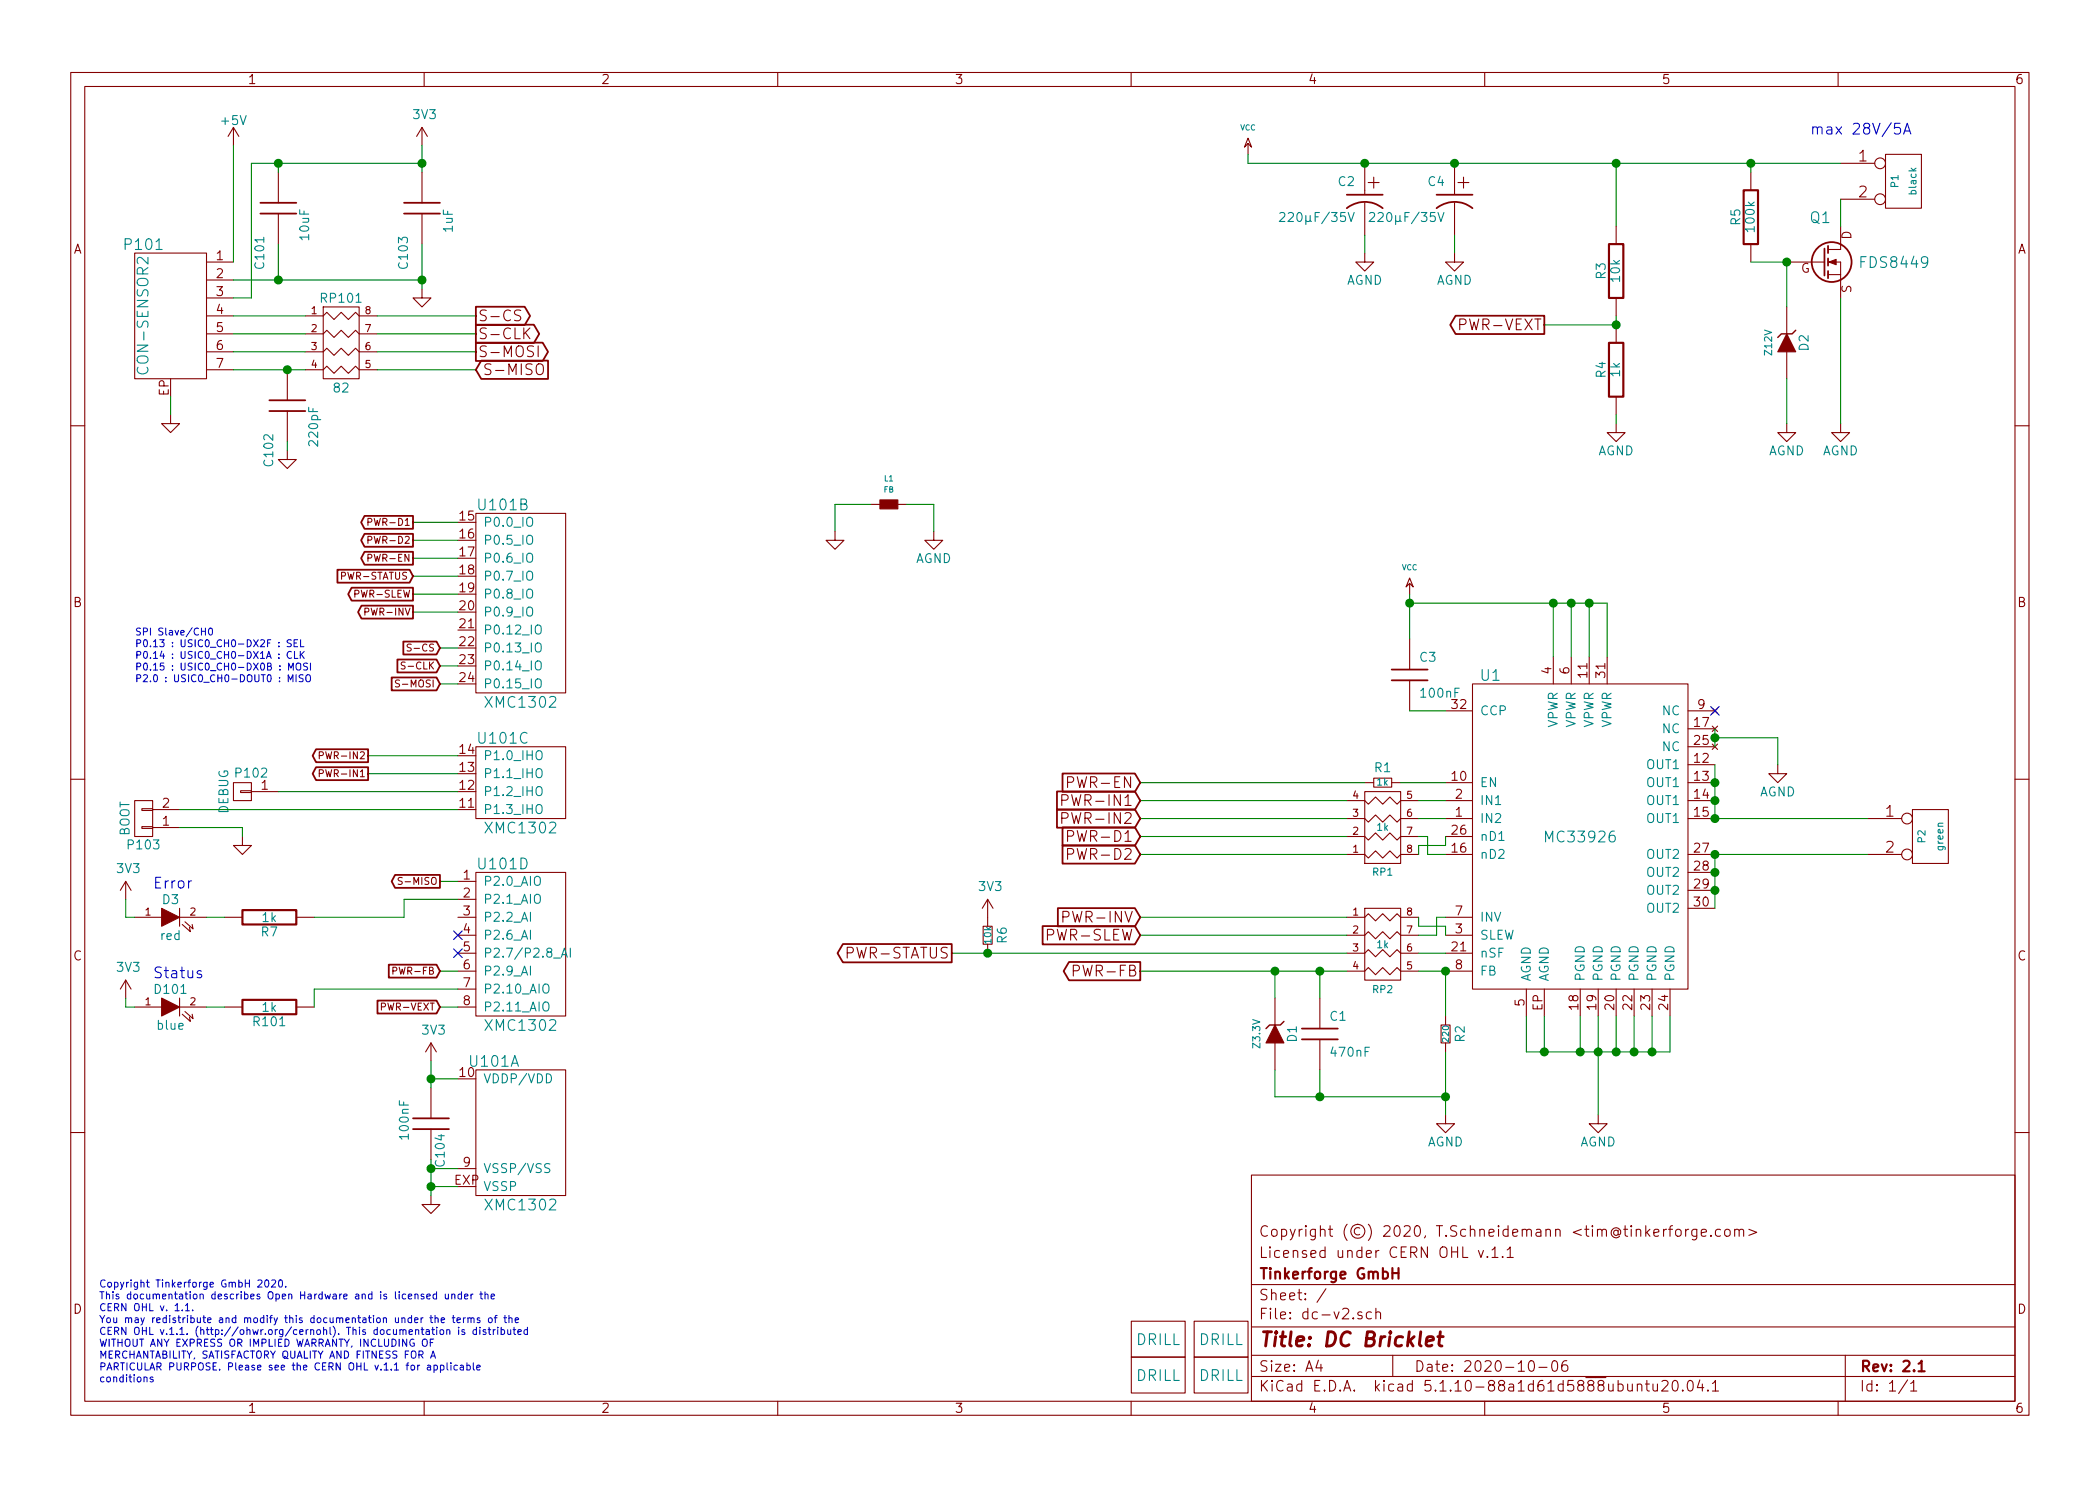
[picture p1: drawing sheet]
EESchema Schematic File Version 4
EELAYER 30 0
EELAYER END
$Descr A4 11693 8268
encoding utf-8
Sheet 1 1
Title "DC Bricklet"
Date "2020-10-06"
Rev "2.1"
Comp "Tinkerforge GmbH"
Comment1 "Licensed under CERN OHL v.1.1"
Comment2 "Copyright (©) 2020, T.Schneidemann <tim@tinkerforge.com>"
Comment3 ""
Comment4 ""
$EndDescr
Text Notes 550  7700 0    40   ~ 0
Copyright Tinkerforge GmbH 2020.\nThis documentation describes Open Hardware and is licensed under the\nCERN OHL v. 1.1.\nYou may redistribute and modify this documentation under the terms of the\nCERN OHL v.1.1. (http://ohwr.org/cernohl). This documentation is distributed\nWITHOUT ANY EXPRESS OR IMPLIED WARRANTY, INCLUDING OF\nMERCHANTABILITY, SATISFACTORY QUALITY AND FITNESS FOR A\nPARTICULAR PURPOSE. Please see the CERN OHL v.1.1 for applicable\nconditions\n
$Comp
L tinkerforge:DRILL U103
U 1 1
P 6450 7450
F 0 "U103" H 6500 7500 60  0001 C CNN
F 1 "DRILL" H 6450 7450 60  0000 C CNN
F 2 "kicad-libraries:DRILL_NP" H 6450 7450 60  0001 C CNN
F 3 "" H 6450 7450 60  0001 C CNN
	1    6450 7450
	1    0    0    -1  
$EndComp
$Comp
L tinkerforge:DRILL U104
U 1 1
P 6450 7650
F 0 "U104" H 6500 7700 60  0001 C CNN
F 1 "DRILL" H 6450 7650 60  0000 C CNN
F 2 "kicad-libraries:DRILL_NP" H 6450 7650 60  0001 C CNN
F 3 "" H 6450 7650 60  0001 C CNN
	1    6450 7650
	1    0    0    -1  
$EndComp
$Comp
L tinkerforge:DRILL U106
U 1 1
P 6800 7650
F 0 "U106" H 6850 7700 60  0001 C CNN
F 1 "DRILL" H 6800 7650 60  0000 C CNN
F 2 "kicad-libraries:DRILL_NP" H 6800 7650 60  0001 C CNN
F 3 "" H 6800 7650 60  0001 C CNN
	1    6800 7650
	1    0    0    -1  
$EndComp
$Comp
L tinkerforge:DRILL U105
U 1 1
P 6800 7450
F 0 "U105" H 6850 7500 60  0001 C CNN
F 1 "DRILL" H 6800 7450 60  0000 C CNN
F 2 "kicad-libraries:DRILL_NP" H 6800 7450 60  0001 C CNN
F 3 "" H 6800 7450 60  0001 C CNN
	1    6800 7450
	1    0    0    -1  
$EndComp
$Comp
L tinkerforge:VCC #PWR01
U 1 1
P 6950 850
F 0 "#PWR01" H 6950 950 30  0001 C CNN
F 1 "VCC" H 6950 1000 30  0000 C CNN
F 2 "" H 6950 850 60  0001 C CNN
F 3 "" H 6950 850 60  0001 C CNN
	1    6950 850 
	1    0    0    -1  
$EndComp
$Comp
L tinkerforge:GND #PWR02
U 1 1
P 950 2300
F 0 "#PWR02" H 950 2300 30  0001 C CNN
F 1 "GND" H 950 2230 30  0001 C CNN
F 2 "" H 950 2300 60  0001 C CNN
F 3 "" H 950 2300 60  0001 C CNN
	1    950  2300
	1    0    0    -1  
$EndComp
$Comp
L tinkerforge:CON-SENSOR2 P101
U 1 1
P 950 1750
F 0 "P101" H 1100 2150 60  0000 C CNN
F 1 "CON-SENSOR2" V 1100 1750 60  0000 C CNN
F 2 "kicad-libraries:CON-SENSOR2" H 950 1750 60  0001 C CNN
F 3 "" H 950 1750 60  0001 C CNN
	1    950  1750
	-1   0    0    -1  
$EndComp
$Comp
L tinkerforge:C C101
U 1 1
P 1550 1150
F 0 "C101" V 1650 1300 50  0000 L CNN
F 1 "10uF" V 1400 1150 50  0000 L CNN
F 2 "kicad-libraries:C0805" H 1550 1150 60  0001 C CNN
F 3 "" H 1550 1150 60  0001 C CNN
	1    1550 1150
	-1   0    0    1   
$EndComp
$Comp
L tinkerforge:C C103
U 1 1
P 2350 1150
F 0 "C103" V 2450 1300 50  0000 L CNN
F 1 "1uF" V 2200 1150 50  0000 L CNN
F 2 "kicad-libraries:C0603F" H 2350 1150 60  0001 C CNN
F 3 "" H 2350 1150 60  0001 C CNN
	1    2350 1150
	-1   0    0    1   
$EndComp
$Comp
L tinkerforge:GND #PWR03
U 1 1
P 2350 1600
F 0 "#PWR03" H 2350 1600 30  0001 C CNN
F 1 "GND" H 2350 1530 30  0001 C CNN
F 2 "" H 2350 1600 60  0001 C CNN
F 3 "" H 2350 1600 60  0001 C CNN
	1    2350 1600
	1    0    0    -1  
$EndComp
$Comp
L tinkerforge:C C104
U 1 1
P 2400 6250
F 0 "C104" V 2450 6000 50  0000 L CNN
F 1 "100nF" V 2250 6150 50  0000 L CNN
F 2 "kicad-libraries:C0603F" H 2400 6250 60  0001 C CNN
F 3 "" H 2400 6250 60  0001 C CNN
	1    2400 6250
	1    0    0    -1  
$EndComp
$Comp
L tinkerforge:GND #PWR05
U 1 1
P 2400 6650
F 0 "#PWR05" H 2400 6650 30  0001 C CNN
F 1 "GND" H 2400 6580 30  0001 C CNN
F 2 "" H 2400 6650 60  0001 C CNN
F 3 "" H 2400 6650 60  0001 C CNN
	1    2400 6650
	1    0    0    -1  
$EndComp
Text GLabel 2650 1750 2    60   Output ~ 0
S-CS
Text GLabel 2650 1850 2    60   Output ~ 0
S-CLK
Text GLabel 2650 1950 2    60   Output ~ 0
S-MOSI
Text GLabel 2650 2050 2    60   Input ~ 0
S-MISO
$Comp
L tinkerforge:CONN_01X02 P103
U 1 1
P 800 4550
F 0 "P103" H 800 4700 50  0000 C CNN
F 1 "BOOT" V 900 4550 50  0000 C CNN
F 2 "kicad-libraries:SolderJumper" H 800 4450 50  0001 C CNN
F 3 "" H 800 4450 50  0000 C CNN
	1    800  4550
	-1   0    0    1   
$EndComp
Text Notes 750  3800 0    39   ~ 0
SPI Slave/CH0\nP0.13 : USIC0_CH0-DX2F : SEL\nP0.14 : USIC0_CH0-DX1A : CLK\nP0.15 : USIC0_CH0-DX0B : MOSI\nP2.0 : USIC0_CH0-DOUT0 : MISO
Wire Wire Line
	950  2300 950  2200
Wire Wire Line
	1400 900  1550 900 
Wire Wire Line
	1400 1650 1400 900 
Wire Wire Line
	1550 900  1550 950 
Connection ~ 1550 900 
Wire Wire Line
	1300 1750 1700 1750
Wire Wire Line
	1300 1850 1700 1850
Wire Wire Line
	1300 1950 1700 1950
Wire Wire Line
	1300 2050 1600 2050
Wire Wire Line
	1300 1650 1400 1650
Wire Wire Line
	1300 1550 1550 1550
Wire Wire Line
	1550 1350 1550 1550
Connection ~ 1550 1550
Wire Wire Line
	2350 1350 2350 1550
Connection ~ 2350 1550
Wire Wire Line
	2350 800  2350 900 
Connection ~ 2350 900 
$Comp
L tinkerforge:XMC1XXX24 U101
U 3 1
P 2900 4350
F 0 "U101" H 2800 4600 60  0000 C CNN
F 1 "XMC1302" H 2900 4100 60  0000 C CNN
F 2 "kicad-libraries:QFN24-4x4mm-0.5mm" H 3050 5100 60  0001 C CNN
F 3 "" H 3050 5100 60  0000 C CNN
	3    2900 4350
	1    0    0    -1  
$EndComp
$Comp
L tinkerforge:XMC1XXX24 U101
U 2 1
P 2900 3350
F 0 "U101" H 2800 3900 60  0000 C CNN
F 1 "XMC1302" H 2900 2800 60  0000 C CNN
F 2 "kicad-libraries:QFN24-4x4mm-0.5mm" H 3050 4100 60  0001 C CNN
F 3 "" H 3050 4100 60  0000 C CNN
	2    2900 3350
	1    0    0    -1  
$EndComp
$Comp
L tinkerforge:XMC1XXX24 U101
U 4 1
P 2900 5250
F 0 "U101" H 2800 5700 60  0000 C CNN
F 1 "XMC1302" H 2900 4800 60  0000 C CNN
F 2 "kicad-libraries:QFN24-4x4mm-0.5mm" H 3050 6000 60  0001 C CNN
F 3 "" H 3050 6000 60  0000 C CNN
	4    2900 5250
	1    0    0    -1  
$EndComp
$Comp
L tinkerforge:XMC1XXX24 U101
U 1 1
P 2900 6300
F 0 "U101" H 2750 6700 60  0000 C CNN
F 1 "XMC1302" H 2900 5900 60  0000 C CNN
F 2 "kicad-libraries:QFN24-4x4mm-0.5mm" H 3050 7050 60  0001 C CNN
F 3 "" H 3050 7050 60  0000 C CNN
	1    2900 6300
	1    0    0    -1  
$EndComp
Wire Wire Line
	2550 6500 2400 6500
Wire Wire Line
	2400 6450 2400 6500
Wire Wire Line
	2400 5900 2400 6000
Wire Wire Line
	2400 6000 2550 6000
Connection ~ 2400 6000
Wire Wire Line
	2400 6600 2550 6600
NoConn ~ 2550 5300
Connection ~ 2400 6500
Connection ~ 2400 6600
Wire Wire Line
	2450 3600 2550 3600
Wire Wire Line
	2550 3700 2450 3700
Wire Wire Line
	2550 3800 2450 3800
Wire Wire Line
	2450 4900 2550 4900
$Comp
L tinkerforge:GND #PWR07
U 1 1
P 1350 4650
F 0 "#PWR07" H 1350 4650 30  0001 C CNN
F 1 "GND" H 1350 4580 30  0001 C CNN
F 2 "" H 1350 4650 60  0001 C CNN
F 3 "" H 1350 4650 60  0001 C CNN
	1    1350 4650
	1    0    0    -1  
$EndComp
Wire Wire Line
	2100 1750 2650 1750
Wire Wire Line
	2650 1850 2100 1850
Wire Wire Line
	2100 1950 2650 1950
Wire Wire Line
	2650 2050 2100 2050
Text GLabel 2450 3600 0    39   Input ~ 0
S-CS
Text GLabel 2450 3700 0    39   Input ~ 0
S-CLK
Text GLabel 2450 3800 0    39   Input ~ 0
S-MOSI
Text GLabel 2450 4900 0    39   Output ~ 0
S-MISO
$Comp
L tinkerforge:GND #PWR08
U 1 1
P 1600 2500
F 0 "#PWR08" H 1600 2500 30  0001 C CNN
F 1 "GND" H 1600 2430 30  0001 C CNN
F 2 "" H 1600 2500 60  0001 C CNN
F 3 "" H 1600 2500 60  0001 C CNN
	1    1600 2500
	1    0    0    -1  
$EndComp
$Comp
L tinkerforge:+5V #PWR09
U 1 1
P 1300 800
F 0 "#PWR09" H 1300 650 50  0001 C CNN
F 1 "+5V" H 1300 940 50  0000 C CNN
F 2 "" H 1300 800 50  0000 C CNN
F 3 "" H 1300 800 50  0000 C CNN
	1    1300 800 
	1    0    0    -1  
$EndComp
Wire Wire Line
	1300 1450 1300 800 
$Comp
L tinkerforge:R_PACK4 RP101
U 1 1
P 1900 2100
F 0 "RP101" H 1900 2550 50  0000 C CNN
F 1 "82" H 1900 2050 50  0000 C CNN
F 2 "kicad-libraries:4X0402" H 1900 2100 50  0001 C CNN
F 3 "" H 1900 2100 50  0000 C CNN
	1    1900 2100
	1    0    0    -1  
$EndComp
$Comp
L tinkerforge:C C102
U 1 1
P 1600 2250
F 0 "C102" V 1700 2400 50  0000 L CNN
F 1 "220pF" V 1450 2250 50  0000 L CNN
F 2 "kicad-libraries:C0402F" H 1600 2250 60  0001 C CNN
F 3 "" H 1600 2250 60  0001 C CNN
	1    1600 2250
	-1   0    0    1   
$EndComp
Connection ~ 1600 2050
Wire Wire Line
	1600 2450 1600 2500
$Comp
L tinkerforge:CONN_01X01 P102
U 1 1
P 1350 4400
F 0 "P102" H 1300 4300 50  0000 C CNN
F 1 "DEBUG" V 1450 4400 50  0000 C CNN
F 2 "kicad-libraries:DEBUG_PAD" H 1350 4400 50  0001 C CNN
F 3 "" H 1350 4400 50  0000 C CNN
	1    1350 4400
	-1   0    0    1   
$EndComp
Wire Wire Line
	1550 900  2350 900 
Wire Wire Line
	1550 1550 2350 1550
Wire Wire Line
	2350 1550 2350 1600
Wire Wire Line
	2350 900  2350 950 
Wire Wire Line
	2400 6000 2400 6050
Wire Wire Line
	2400 6500 2400 6600
Wire Wire Line
	2400 6600 2400 6650
Wire Wire Line
	1600 2050 1700 2050
Wire Wire Line
	1350 4650 1350 4600
Wire Wire Line
	1000 4600 1350 4600
NoConn ~ 2550 5200
Wire Wire Line
	7500 4750 6350 4750
Text GLabel 6350 4750 0    60   Input ~ 0
PWR-D2
Connection ~ 9550 4100
Wire Wire Line
	9900 4250 9900 4100
Wire Wire Line
	9900 4100 9550 4100
Wire Wire Line
	8050 5200 8050 5150
Wire Wire Line
	7900 5300 8050 5300
Wire Wire Line
	7500 5400 7350 5400
Wire Wire Line
	7500 5200 6350 5200
Connection ~ 7100 5400
Wire Wire Line
	7100 5400 7100 5550
Wire Wire Line
	7350 6100 7350 5950
Wire Wire Line
	7900 4450 8050 4450
Wire Wire Line
	7500 4550 6350 4550
Connection ~ 8050 5400
Connection ~ 7350 5400
Connection ~ 9200 5850
Wire Wire Line
	9300 5650 9300 5850
Wire Wire Line
	9300 5850 9200 5850
Connection ~ 9000 5850
Wire Wire Line
	9100 5850 9100 5650
Connection ~ 8800 5850
Wire Wire Line
	8800 5850 8800 5650
Connection ~ 8900 5850
Wire Wire Line
	8500 5850 8500 5650
Connection ~ 8850 3350
Wire Wire Line
	8950 3650 8950 3350
Wire Wire Line
	8950 3350 8850 3350
Connection ~ 8650 3350
Wire Wire Line
	8750 3350 8750 3650
Wire Wire Line
	7850 3350 7850 3550
Connection ~ 9550 4750
Connection ~ 9550 4550
Wire Wire Line
	10400 4550 9550 4550
Connection ~ 9550 4850
Wire Wire Line
	9550 5050 9550 4950
Connection ~ 9550 4450
Wire Wire Line
	9550 4550 9550 4450
Connection ~ 9550 4350
Connection ~ 9550 4950
Wire Wire Line
	9550 4750 10400 4750
Wire Wire Line
	7850 3950 8050 3950
Wire Wire Line
	8650 3650 8650 3350
Wire Wire Line
	8850 3350 8850 3650
Connection ~ 8750 3350
Wire Wire Line
	8900 6200 8900 5850
Wire Wire Line
	8600 5650 8600 5850
Connection ~ 8600 5850
Wire Wire Line
	9000 5850 9000 5650
Wire Wire Line
	9200 5850 9200 5650
Connection ~ 9100 5850
Connection ~ 8050 6100
Wire Wire Line
	7500 4450 6350 4450
Wire Wire Line
	7500 4650 6350 4650
Wire Wire Line
	7900 4550 8050 4550
Wire Wire Line
	7350 5550 7350 5400
Wire Wire Line
	7100 5950 7100 6100
Wire Wire Line
	7100 6100 7350 6100
Connection ~ 7350 6100
Wire Wire Line
	7500 5100 6350 5100
Wire Wire Line
	8050 5400 7900 5400
Wire Wire Line
	7900 5200 8000 5200
Wire Wire Line
	8000 5200 8000 5100
Wire Wire Line
	8000 5100 8050 5100
Wire Wire Line
	7900 5100 7900 5150
Wire Wire Line
	7900 5150 8050 5150
Wire Wire Line
	9550 4150 9550 4100
$Comp
L tinkerforge:AGND #PWR?
U 1 1
P 9900 4250
AR Path="/5F7C86AA/5F7EBBE1" Ref="#PWR?"  Part="1" 
AR Path="/5F7EBBE1" Ref="#PWR017"  Part="1" 
F 0 "#PWR017" H 9900 4250 40  0001 C CNN
F 1 "AGND" H 9900 4100 50  0000 C CNN
F 2 "" H 9900 4250 60  0001 C CNN
F 3 "" H 9900 4250 60  0001 C CNN
	1    9900 4250
	1    0    0    -1  
$EndComp
$Comp
L tinkerforge:Rs R?
U 1 1
P 7700 4350
AR Path="/5F7C86AA/5F7EBBE7" Ref="R?"  Part="1" 
AR Path="/5F7EBBE7" Ref="R1"  Part="1" 
F 0 "R1" V 7780 4350 50  0000 C CNN
F 1 "1k" V 7700 4350 39  0000 C CNN
F 2 "kicad-libraries:R0603F" H 7700 4350 60  0001 C CNN
F 3 "" H 7700 4350 60  0001 C CNN
	1    7700 4350
	0    -1   -1   0   
$EndComp
$Comp
L tinkerforge:R_PACK4 RP?
U 1 1
P 7700 5450
AR Path="/5F7C86AA/5F7EBBED" Ref="RP?"  Part="1" 
AR Path="/5F7EBBED" Ref="RP2"  Part="1" 
F 0 "RP2" H 7700 5400 40  0000 C CNN
F 1 "1k" H 7700 5650 40  0000 C CNN
F 2 "kicad-libraries:4X0402" H 7700 5450 60  0001 C CNN
F 3 "" H 7700 5450 60  0001 C CNN
	1    7700 5450
	1    0    0    -1  
$EndComp
Text GLabel 6350 5200 0    60   Input ~ 0
PWR-SLEW
Text GLabel 6350 5100 0    60   Input ~ 0
PWR-INV
$Comp
L tinkerforge:ZENER D?
U 1 1
P 7100 5750
AR Path="/5F7C86AA/5F7EBBF5" Ref="D?"  Part="1" 
AR Path="/5F7EBBF5" Ref="D1"  Part="1" 
F 0 "D1" H 7100 5850 50  0000 C CNN
F 1 "Z3.3V" H 7100 5650 40  0000 C CNN
F 2 "kicad-libraries:SOD-123" H 7100 5750 60  0001 C CNN
F 3 "" H 7100 5750 60  0001 C CNN
	1    7100 5750
	0    1    1    0   
$EndComp
$Comp
L tinkerforge:R_PACK4 RP?
U 1 1
P 7700 4400
AR Path="/5F7C86AA/5F7EBBFB" Ref="RP?"  Part="1" 
AR Path="/5F7EBBFB" Ref="RP1"  Part="1" 
F 0 "RP1" H 7700 4850 40  0000 C CNN
F 1 "1k" H 7700 4600 40  0000 C CNN
F 2 "kicad-libraries:4X0402" H 7700 4400 60  0001 C CNN
F 3 "" H 7700 4400 60  0001 C CNN
	1    7700 4400
	1    0    0    1   
$EndComp
NoConn ~ 9550 3950
Text GLabel 6350 4350 0    60   Input ~ 0
PWR-EN
Text GLabel 6350 4650 0    60   Input ~ 0
PWR-D1
Text GLabel 6350 4550 0    60   Input ~ 0
PWR-IN2
Text GLabel 6350 4450 0    60   Input ~ 0
PWR-IN1
$Comp
L tinkerforge:C C?
U 1 1
P 7350 5750
AR Path="/5F7C86AA/5F7EBC06" Ref="C?"  Part="1" 
AR Path="/5F7EBC06" Ref="C1"  Part="1" 
F 0 "C1" H 7400 5850 50  0000 L CNN
F 1 "470nF" H 7400 5650 50  0000 L CNN
F 2 "kicad-libraries:C0603F" H 7350 5750 60  0001 C CNN
F 3 "" H 7350 5750 60  0001 C CNN
	1    7350 5750
	1    0    0    -1  
$EndComp
Text GLabel 6350 5400 0    60   Output ~ 0
PWR-FB
Text GLabel 5300 5300 0    60   Output ~ 0
PWR-STATUS
$Comp
L tinkerforge:C C?
U 1 1
P 7850 3750
AR Path="/5F7C86AA/5F7EBC26" Ref="C?"  Part="1" 
AR Path="/5F7EBC26" Ref="C3"  Part="1" 
F 0 "C3" H 7900 3850 50  0000 L CNN
F 1 "100nF" H 7900 3650 50  0000 L CNN
F 2 "kicad-libraries:C0603F" H 7850 3750 60  0001 C CNN
F 3 "" H 7850 3750 60  0001 C CNN
	1    7850 3750
	1    0    0    -1  
$EndComp
$Comp
L tinkerforge:CONN_2 P?
U 1 1
P 10750 4650
AR Path="/5F7C86AA/5F7EBC2C" Ref="P?"  Part="1" 
AR Path="/5F7EBC2C" Ref="P2"  Part="1" 
F 0 "P2" V 10700 4650 40  0000 C CNN
F 1 "green" V 10800 4650 40  0000 C CNN
F 2 "kicad-libraries:OQ_2P" H 10750 4650 60  0001 C CNN
F 3 "" H 10750 4650 60  0001 C CNN
	1    10750 4650
	1    0    0    -1  
$EndComp
$Comp
L tinkerforge:A33926 U?
U 1 1
P 8800 4650
AR Path="/5F7C86AA/5F7EBC32" Ref="U?"  Part="1" 
AR Path="/5F7EBC32" Ref="U1"  Part="1" 
F 0 "U1" H 8300 5550 60  0000 C CNN
F 1 "MC33926" H 8800 4650 60  0000 C CNN
F 2 "kicad-libraries:PQFN-32" H 8800 4650 60  0001 C CNN
F 3 "" H 8800 4650 60  0001 C CNN
	1    8800 4650
	1    0    0    -1  
$EndComp
Wire Wire Line
	9550 4100 9550 4050
Wire Wire Line
	7100 5400 6350 5400
Wire Wire Line
	7350 5400 7100 5400
Wire Wire Line
	9200 5850 9100 5850
Wire Wire Line
	9000 5850 8900 5850
Wire Wire Line
	8800 5850 8600 5850
Wire Wire Line
	8900 5850 8900 5650
Wire Wire Line
	8900 5850 8800 5850
Wire Wire Line
	8850 3350 8750 3350
Wire Wire Line
	8650 3350 7850 3350
Wire Wire Line
	9550 4850 9550 4750
Wire Wire Line
	9550 4450 9550 4350
Wire Wire Line
	9550 4350 9550 4250
Wire Wire Line
	9550 4950 9550 4850
Wire Wire Line
	8750 3350 8650 3350
Wire Wire Line
	8600 5850 8500 5850
Wire Wire Line
	9100 5850 9000 5850
Wire Wire Line
	8050 6100 8050 6200
Wire Wire Line
	7350 6100 8050 6100
Wire Wire Line
	9950 1700 9950 1450
Wire Wire Line
	6950 900  7600 900 
Wire Wire Line
	10250 900  9750 900 
Connection ~ 9750 900 
Wire Wire Line
	9750 900  9750 950 
Wire Wire Line
	10250 2350 10250 1650
Connection ~ 7600 900 
Wire Wire Line
	7600 1400 7600 1300
Connection ~ 9000 1800
Wire Wire Line
	9000 1750 9000 1800
Wire Wire Line
	9000 2350 9000 2300
Wire Wire Line
	10250 1250 10250 1100
Wire Wire Line
	9000 1800 8600 1800
Wire Wire Line
	8100 1400 8100 1300
Wire Wire Line
	9950 1450 9750 1450
Connection ~ 9950 1450
Wire Wire Line
	9000 900  9000 1250
Connection ~ 9000 900 
Wire Wire Line
	9950 2350 9950 2100
$Comp
L tinkerforge:ZENER D?
U 1 1
P 9950 1900
AR Path="/5F7C86AA/5F8076BB" Ref="D?"  Part="1" 
AR Path="/5F8076BB" Ref="D2"  Part="1" 
F 0 "D2" H 9950 2000 50  0000 C CNN
F 1 "Z12V" H 9950 1800 40  0000 C CNN
F 2 "kicad-libraries:SOD-123" H 9950 1900 60  0001 C CNN
F 3 "" H 9950 1900 60  0001 C CNN
	1    9950 1900
	0    1    1    0   
$EndComp
$Comp
L tinkerforge:R R?
U 1 1
P 9750 1200
AR Path="/5F7C86AA/5F8076C1" Ref="R?"  Part="1" 
AR Path="/5F8076C1" Ref="R5"  Part="1" 
F 0 "R5" V 9830 1200 50  0000 C CNN
F 1 "100k" V 9750 1200 50  0000 C CNN
F 2 "kicad-libraries:R0603F" H 9750 1200 60  0001 C CNN
F 3 "" H 9750 1200 60  0001 C CNN
	1    9750 1200
	-1   0    0    -1  
$EndComp
$Comp
L tinkerforge:MOSFET_N_CH Q?
U 1 1
P 10150 1450
AR Path="/5F7C86AA/5F8076C7" Ref="Q?"  Part="1" 
AR Path="/5F8076C7" Ref="Q1"  Part="1" 
F 0 "Q1" H 10200 1700 60  0000 R CNN
F 1 "FDS8449" H 10750 1450 60  0000 R CNN
F 2 "kicad-libraries:SOIC-8-MOSFET" H 10150 1450 60  0001 C CNN
F 3 "" H 10150 1450 60  0001 C CNN
	1    10150 1450
	1    0    0    -1  
$EndComp
Text Notes 10650 750  2    60   ~ 0
max 28V/5A
$Comp
L tinkerforge:CP1 C?
U 1 1
P 7600 1100
AR Path="/5F7C86AA/5F8076D4" Ref="C?"  Part="1" 
AR Path="/5F8076D4" Ref="C2"  Part="1" 
F 0 "C2" H 7650 1200 50  0000 L CNN
F 1 "220µF/35V" H 7650 1000 50  0000 L CNN
F 2 "kicad-libraries:ELKO_83" H 7600 1100 60  0001 C CNN
F 3 "" H 7600 1100 60  0001 C CNN
	1    7600 1100
	-1   0    0    -1  
$EndComp
$Comp
L tinkerforge:CP1 C?
U 1 1
P 8100 1100
AR Path="/5F7C86AA/5F8076DA" Ref="C?"  Part="1" 
AR Path="/5F8076DA" Ref="C4"  Part="1" 
F 0 "C4" H 8150 1200 50  0000 L CNN
F 1 "220µF/35V" H 8150 1000 50  0000 L CNN
F 2 "kicad-libraries:ELKO_83" H 8100 1100 60  0001 C CNN
F 3 "" H 8100 1100 60  0001 C CNN
	1    8100 1100
	-1   0    0    -1  
$EndComp
Text GLabel 8600 1800 0    60   Output ~ 0
PWR-VEXT
$Comp
L tinkerforge:R R?
U 1 1
P 9000 2050
AR Path="/5F7C86AA/5F8076F3" Ref="R?"  Part="1" 
AR Path="/5F8076F3" Ref="R4"  Part="1" 
F 0 "R4" V 9080 2050 50  0000 C CNN
F 1 "1k" V 9000 2050 50  0000 C CNN
F 2 "kicad-libraries:R0603F" H 9000 2050 60  0001 C CNN
F 3 "" H 9000 2050 60  0001 C CNN
	1    9000 2050
	-1   0    0    -1  
$EndComp
$Comp
L tinkerforge:R R?
U 1 1
P 9000 1500
AR Path="/5F7C86AA/5F8076F9" Ref="R?"  Part="1" 
AR Path="/5F8076F9" Ref="R3"  Part="1" 
F 0 "R3" V 9080 1500 50  0000 C CNN
F 1 "10k" V 9000 1500 50  0000 C CNN
F 2 "kicad-libraries:R0603F" H 9000 1500 60  0001 C CNN
F 3 "" H 9000 1500 60  0001 C CNN
	1    9000 1500
	-1   0    0    -1  
$EndComp
$Comp
L tinkerforge:CONN_2 P?
U 1 1
P 10600 1000
AR Path="/5F7C86AA/5F807705" Ref="P?"  Part="1" 
AR Path="/5F807705" Ref="P1"  Part="1" 
F 0 "P1" V 10550 1000 40  0000 C CNN
F 1 "black" V 10650 1000 40  0000 C CNN
F 2 "kicad-libraries:OQ_2P" H 10600 1000 60  0001 C CNN
F 3 "" H 10600 1000 60  0001 C CNN
	1    10600 1000
	1    0    0    -1  
$EndComp
Wire Wire Line
	9750 900  9000 900 
Wire Wire Line
	7600 900  8100 900 
Wire Wire Line
	8100 900  9000 900 
Connection ~ 8100 900 
Wire Wire Line
	6950 850  6950 900 
Wire Wire Line
	7850 3300 7850 3350
Connection ~ 7850 3350
Wire Wire Line
	5300 5300 5500 5300
Wire Wire Line
	7800 4350 8050 4350
Wire Wire Line
	6350 4350 7600 4350
Wire Wire Line
	8050 5400 8050 5650
Wire Wire Line
	8050 5850 8050 6100
$Comp
L tinkerforge:Rs R?
U 1 1
P 8050 5750
AR Path="/5F7C86AA/5F7EBC18" Ref="R?"  Part="1" 
AR Path="/5F7EBC18" Ref="R2"  Part="1" 
F 0 "R2" V 8130 5750 50  0000 C CNN
F 1 "220" V 8050 5750 35  0000 C CNN
F 2 "kicad-libraries:R0603F" H 8050 5750 60  0001 C CNN
F 3 "" H 8050 5750 60  0001 C CNN
	1    8050 5750
	1    0    0    -1  
$EndComp
$Comp
L tinkerforge:Rs R?
U 1 1
P 5500 5200
AR Path="/5F7C86AA/5F8693BA" Ref="R?"  Part="1" 
AR Path="/5F8693BA" Ref="R6"  Part="1" 
F 0 "R6" V 5580 5200 50  0000 C CNN
F 1 "10k" V 5500 5200 39  0000 C CNN
F 2 "kicad-libraries:R0603F" H 5500 5200 60  0001 C CNN
F 3 "" H 5500 5200 60  0001 C CNN
	1    5500 5200
	1    0    0    -1  
$EndComp
Connection ~ 5500 5300
Wire Wire Line
	5500 5300 7500 5300
Text GLabel 2050 4300 0    39   Output ~ 0
PWR-IN1
Text GLabel 2050 4200 0    39   Output ~ 0
PWR-IN2
Wire Wire Line
	2550 4200 2050 4200
Wire Wire Line
	2050 4300 2550 4300
Text GLabel 2300 3100 0    39   Output ~ 0
PWR-EN
Wire Wire Line
	2300 2900 2550 2900
Text GLabel 2300 2900 0    39   Output ~ 0
PWR-D1
Text GLabel 2300 3000 0    39   Output ~ 0
PWR-D2
Wire Wire Line
	2300 3000 2550 3000
Wire Wire Line
	2300 3100 2550 3100
Text GLabel 2300 3200 0    39   Input ~ 0
PWR-STATUS
Wire Wire Line
	2300 3200 2550 3200
Text GLabel 2300 3300 0    39   Output ~ 0
PWR-SLEW
Wire Wire Line
	2300 3300 2550 3300
Text GLabel 2300 3400 0    39   Output ~ 0
PWR-INV
Wire Wire Line
	2300 3400 2550 3400
Text GLabel 2450 5400 0    39   Input ~ 0
PWR-FB
Wire Wire Line
	2450 5600 2550 5600
$Comp
L tinkerforge:AGND #PWR?
U 1 1
P 8050 6200
AR Path="/5F7C86AA/5F8ED849" Ref="#PWR?"  Part="1" 
AR Path="/5F8ED849" Ref="#PWR015"  Part="1" 
F 0 "#PWR015" H 8050 6200 40  0001 C CNN
F 1 "AGND" H 8050 6050 50  0000 C CNN
F 2 "" H 8050 6200 60  0001 C CNN
F 3 "" H 8050 6200 60  0001 C CNN
	1    8050 6200
	1    0    0    -1  
$EndComp
$Comp
L tinkerforge:AGND #PWR?
U 1 1
P 8900 6200
AR Path="/5F7C86AA/5F8EE71A" Ref="#PWR?"  Part="1" 
AR Path="/5F8EE71A" Ref="#PWR018"  Part="1" 
F 0 "#PWR018" H 8900 6200 40  0001 C CNN
F 1 "AGND" H 8900 6050 50  0000 C CNN
F 2 "" H 8900 6200 60  0001 C CNN
F 3 "" H 8900 6200 60  0001 C CNN
	1    8900 6200
	1    0    0    -1  
$EndComp
$Comp
L tinkerforge:AGND #PWR?
U 1 1
P 7600 1400
AR Path="/5F7C86AA/5F8EFF02" Ref="#PWR?"  Part="1" 
AR Path="/5F8EFF02" Ref="#PWR014"  Part="1" 
F 0 "#PWR014" H 7600 1400 40  0001 C CNN
F 1 "AGND" H 7600 1250 50  0000 C CNN
F 2 "" H 7600 1400 60  0001 C CNN
F 3 "" H 7600 1400 60  0001 C CNN
	1    7600 1400
	1    0    0    -1  
$EndComp
$Comp
L tinkerforge:AGND #PWR?
U 1 1
P 8100 1400
AR Path="/5F7C86AA/5F8F33FC" Ref="#PWR?"  Part="1" 
AR Path="/5F8F33FC" Ref="#PWR016"  Part="1" 
F 0 "#PWR016" H 8100 1400 40  0001 C CNN
F 1 "AGND" H 8100 1250 50  0000 C CNN
F 2 "" H 8100 1400 60  0001 C CNN
F 3 "" H 8100 1400 60  0001 C CNN
	1    8100 1400
	1    0    0    -1  
$EndComp
$Comp
L tinkerforge:AGND #PWR?
U 1 1
P 9950 2350
AR Path="/5F7C86AA/5F8F37DD" Ref="#PWR?"  Part="1" 
AR Path="/5F8F37DD" Ref="#PWR021"  Part="1" 
F 0 "#PWR021" H 9950 2350 40  0001 C CNN
F 1 "AGND" H 9950 2200 50  0000 C CNN
F 2 "" H 9950 2350 60  0001 C CNN
F 3 "" H 9950 2350 60  0001 C CNN
	1    9950 2350
	1    0    0    -1  
$EndComp
$Comp
L tinkerforge:AGND #PWR?
U 1 1
P 10250 2350
AR Path="/5F7C86AA/5F8F3AA8" Ref="#PWR?"  Part="1" 
AR Path="/5F8F3AA8" Ref="#PWR022"  Part="1" 
F 0 "#PWR022" H 10250 2350 40  0001 C CNN
F 1 "AGND" H 10250 2200 50  0000 C CNN
F 2 "" H 10250 2350 60  0001 C CNN
F 3 "" H 10250 2350 60  0001 C CNN
	1    10250 2350
	1    0    0    -1  
$EndComp
$Comp
L tinkerforge:AGND #PWR?
U 1 1
P 9000 2350
AR Path="/5F7C86AA/5F8F4261" Ref="#PWR?"  Part="1" 
AR Path="/5F8F4261" Ref="#PWR019"  Part="1" 
F 0 "#PWR019" H 9000 2350 40  0001 C CNN
F 1 "AGND" H 9000 2200 50  0000 C CNN
F 2 "" H 9000 2350 60  0001 C CNN
F 3 "" H 9000 2350 60  0001 C CNN
	1    9000 2350
	1    0    0    -1  
$EndComp
$Comp
L tinkerforge:GND #PWR011
U 1 1
P 4650 2950
F 0 "#PWR011" H 4650 2950 30  0001 C CNN
F 1 "GND" H 4650 2880 30  0001 C CNN
F 2 "" H 4650 2950 60  0001 C CNN
F 3 "" H 4650 2950 60  0001 C CNN
	1    4650 2950
	1    0    0    -1  
$EndComp
$Comp
L tinkerforge:AGND #PWR?
U 1 1
P 5200 2950
AR Path="/5F7C86AA/5F8F73C9" Ref="#PWR?"  Part="1" 
AR Path="/5F8F73C9" Ref="#PWR013"  Part="1" 
F 0 "#PWR013" H 5200 2950 40  0001 C CNN
F 1 "AGND" H 5200 2800 50  0000 C CNN
F 2 "" H 5200 2950 60  0001 C CNN
F 3 "" H 5200 2950 60  0001 C CNN
	1    5200 2950
	1    0    0    -1  
$EndComp
$Comp
L tinkerforge:INDUCTs L1
U 1 1
P 4950 2800
F 0 "L1" V 4804 2800 31  0000 C CNN
F 1 "FB" V 4866 2800 31  0000 C CNN
F 2 "kicad-libraries:0603F" H 4950 2800 60  0001 C CNN
F 3 "" H 4950 2800 60  0000 C CNN
	1    4950 2800
	0    1    1    0   
$EndComp
Wire Wire Line
	4650 2950 4650 2800
Wire Wire Line
	4650 2800 4850 2800
Wire Wire Line
	5050 2800 5200 2800
Wire Wire Line
	5200 2800 5200 2950
Wire Wire Line
	7900 4650 7950 4650
Wire Wire Line
	7950 4650 7950 4750
Wire Wire Line
	7950 4750 8050 4750
Wire Wire Line
	8050 4650 8050 4700
Wire Wire Line
	8050 4700 7900 4700
Wire Wire Line
	7900 4700 7900 4750
Text GLabel 2450 5600 0    39   Input ~ 0
PWR-VEXT
Wire Wire Line
	2450 5400 2550 5400
$Comp
L tinkerforge:3V3 #PWR0101
U 1 1
P 2350 800
F 0 "#PWR0101" H 2350 650 50  0001 C CNN
F 1 "3V3" H 2365 973 50  0000 C CNN
F 2 "" H 2350 800 50  0000 C CNN
F 3 "" H 2350 800 50  0000 C CNN
	1    2350 800 
	1    0    0    -1  
$EndComp
$Comp
L tinkerforge:VCC #PWR0102
U 1 1
P 7850 3300
F 0 "#PWR0102" H 7850 3400 30  0001 C CNN
F 1 "VCC" H 7850 3450 30  0000 C CNN
F 2 "" H 7850 3300 60  0001 C CNN
F 3 "" H 7850 3300 60  0001 C CNN
	1    7850 3300
	1    0    0    -1  
$EndComp
$Comp
L tinkerforge:3V3 #PWR0104
U 1 1
P 2400 5900
F 0 "#PWR0104" H 2400 5750 50  0001 C CNN
F 1 "3V3" H 2415 6073 50  0000 C CNN
F 2 "" H 2400 5900 50  0000 C CNN
F 3 "" H 2400 5900 50  0000 C CNN
	1    2400 5900
	1    0    0    -1  
$EndComp
$Comp
L tinkerforge:3V3 #PWR0105
U 1 1
P 5500 5100
F 0 "#PWR0105" H 5500 4950 50  0001 C CNN
F 1 "3V3" H 5515 5273 50  0000 C CNN
F 2 "" H 5500 5100 50  0000 C CNN
F 3 "" H 5500 5100 50  0000 C CNN
	1    5500 5100
	1    0    0    -1  
$EndComp
Wire Wire Line
	1550 4400 2550 4400
Wire Wire Line
	1000 4500 2550 4500
$Comp
L tinkerforge:3V3 #PWR0103
U 1 1
P 700 5550
F 0 "#PWR0103" H 700 5400 50  0001 C CNN
F 1 "3V3" H 715 5723 50  0000 C CNN
F 2 "" H 700 5550 50  0000 C CNN
F 3 "" H 700 5550 50  0000 C CNN
	1    700  5550
	1    0    0    -1  
$EndComp
Wire Wire Line
	700  5600 700  5550
Wire Wire Line
	750  5600 700  5600
Wire Wire Line
	1250 5600 1150 5600
$Comp
L tinkerforge:R R101
U 1 1
P 1500 5600
F 0 "R101" V 1580 5600 50  0000 C CNN
F 1 "1k" V 1500 5600 50  0000 C CNN
F 2 "kicad-libraries:R0603F" H 1500 5600 60  0001 C CNN
F 3 "" H 1500 5600 60  0000 C CNN
	1    1500 5600
	0    1    1    0   
$EndComp
$Comp
L tinkerforge:LED D101
U 1 1
P 950 5600
F 0 "D101" H 950 5700 50  0000 C CNN
F 1 "blue" H 950 5500 50  0000 C CNN
F 2 "kicad-libraries:D0603F" H 950 5600 50  0001 C CNN
F 3 "" H 950 5600 50  0000 C CNN
	1    950  5600
	1    0    0    -1  
$EndComp
$Comp
L tinkerforge:3V3 #PWR04
U 1 1
P 700 5000
F 0 "#PWR04" H 700 4850 50  0001 C CNN
F 1 "3V3" H 715 5173 50  0000 C CNN
F 2 "" H 700 5000 50  0000 C CNN
F 3 "" H 700 5000 50  0000 C CNN
	1    700  5000
	1    0    0    -1  
$EndComp
$Comp
L tinkerforge:LED D3
U 1 1
P 950 5100
F 0 "D3" H 950 5200 50  0000 C CNN
F 1 "red" H 950 5000 50  0000 C CNN
F 2 "kicad-libraries:D0603F" H 950 5100 50  0001 C CNN
F 3 "" H 950 5100 50  0000 C CNN
	1    950  5100
	1    0    0    -1  
$EndComp
$Comp
L tinkerforge:R R7
U 1 1
P 1500 5100
F 0 "R7" V 1580 5100 50  0000 C CNN
F 1 "1k" V 1500 5100 50  0000 C CNN
F 2 "kicad-libraries:R0603F" H 1500 5100 60  0001 C CNN
F 3 "" H 1500 5100 60  0000 C CNN
	1    1500 5100
	0    1    1    0   
$EndComp
Wire Wire Line
	2250 5000 2550 5000
Text Notes 850  4950 0    60   ~ 0
Error
Text Notes 850  5450 0    60   ~ 0
Status
Wire Wire Line
	700  5000 700  5100
Wire Wire Line
	700  5100 750  5100
Wire Wire Line
	1150 5100 1250 5100
Wire Wire Line
	1750 5100 2250 5100
Wire Wire Line
	2250 5000 2250 5100
Wire Wire Line
	1750 5600 1750 5500
Wire Wire Line
	2550 5500 1750 5500
$EndSCHEMATC
